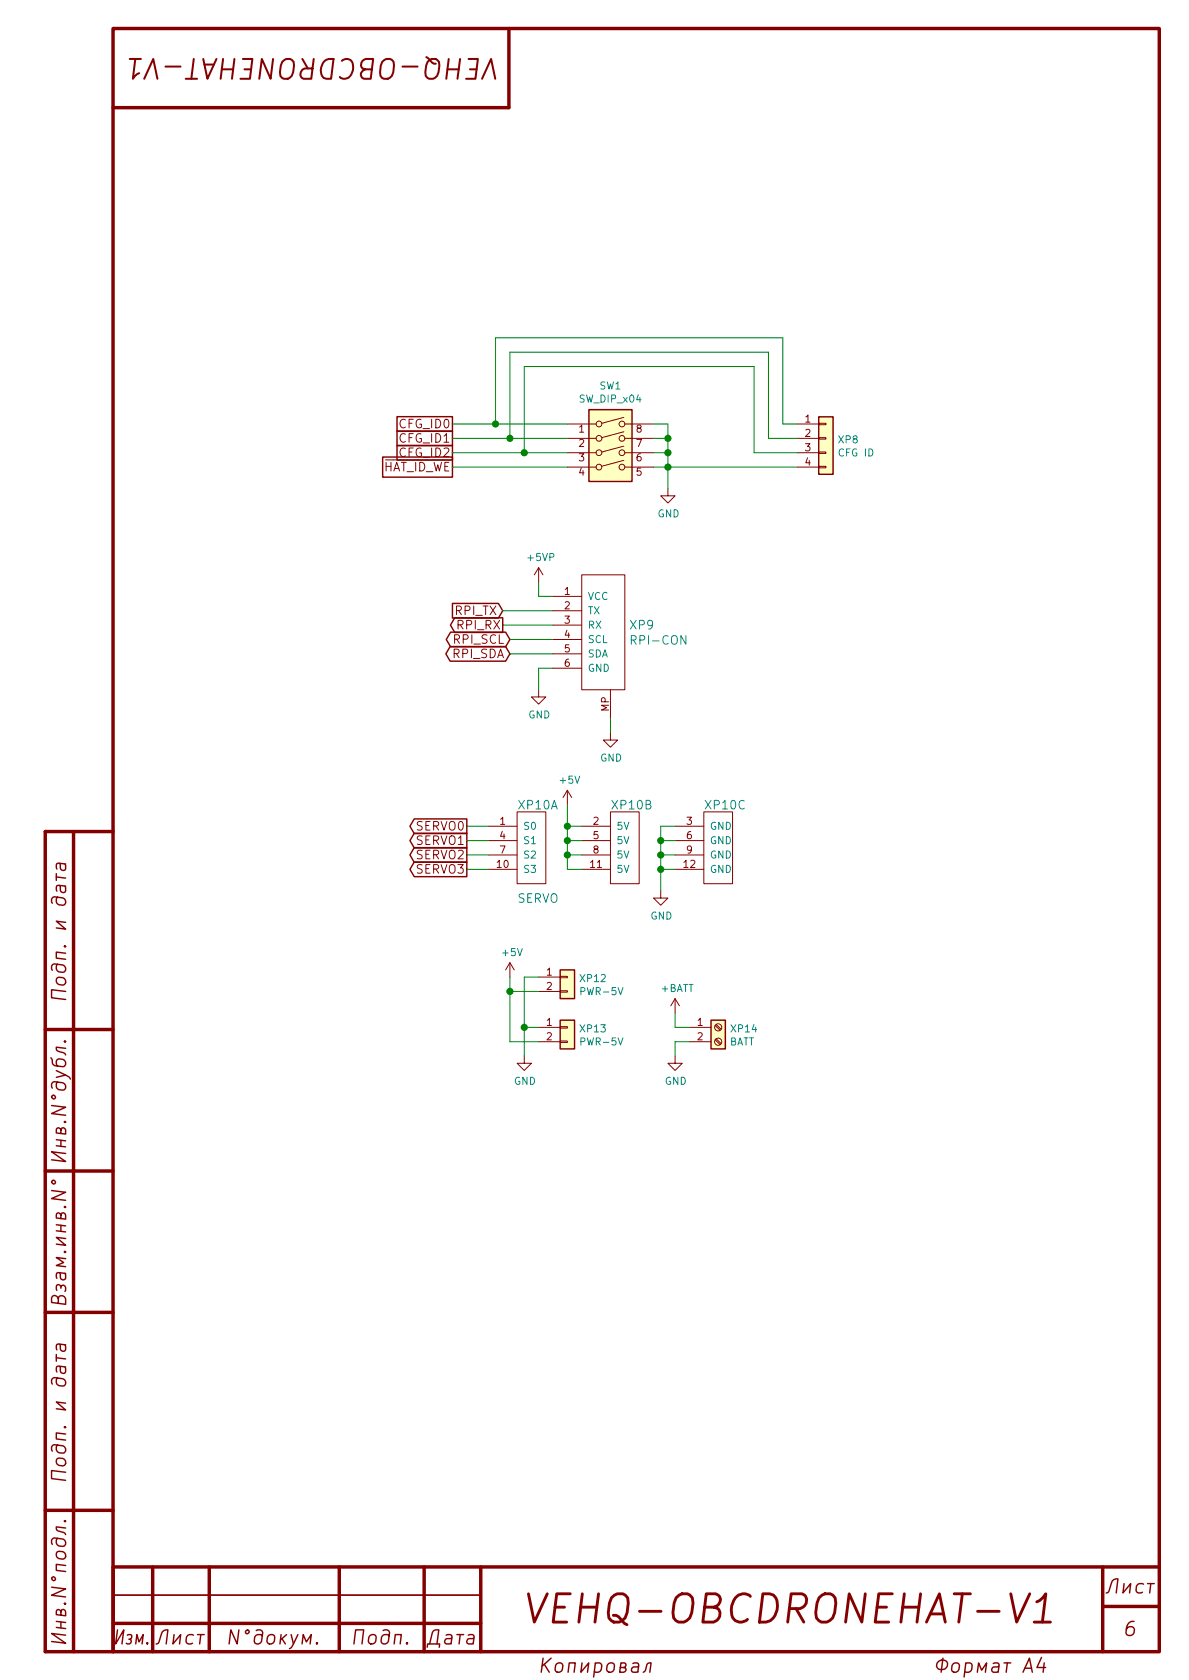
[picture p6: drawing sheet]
EESchema Schematic File Version 4
LIBS:obc-drone-hat-cache
EELAYER 26 0
EELAYER END
$Descr A4 8268 11693 portrait
encoding utf-8
Sheet 6 7
Title "OBC Drone Hat"
Date "2018-03-21"
Rev ""
Comp "VEHQ"
Comment1 "VEHQ-OBCDRONEHAT-V1"
Comment2 "Ermakov V.A."
Comment3 ""
Comment4 ""
$EndDescr
$Comp
L Switch:SW_DIP_x04 SW1
U 1 1
P 4250 3150
F 0 "SW1" H 4250 3617 50  0000 C CNN
F 1 "SW_DIP_x04" H 4250 3526 50  0000 C CNN
F 2 "Button_Switch_THT:SW_DIP_SPSTx04_Slide_9.78x12.34mm_W7.62mm_P2.54mm" H 4250 3150 50  0001 C CNN
F 3 "" H 4250 3150 50  0001 C CNN
	1    4250 3150
	1    0    0    -1  
$EndComp
Text GLabel 3150 2950 0    60   UnSpc ~ 0
CFG_ID0
Text GLabel 3150 3050 0    60   UnSpc ~ 0
CFG_ID1
Wire Wire Line
	3950 2950 3450 2950
Wire Wire Line
	3150 3050 3550 3050
$Comp
L power:GND #PWR049
U 1 1
P 4650 3400
F 0 "#PWR049" H 4650 3150 50  0001 C CNN
F 1 "GND" H 4655 3227 50  0000 C CNN
F 2 "" H 4650 3400 50  0001 C CNN
F 3 "" H 4650 3400 50  0001 C CNN
	1    4650 3400
	1    0    0    -1  
$EndComp
Wire Wire Line
	4550 2950 4650 2950
Wire Wire Line
	4650 2950 4650 3050
Wire Wire Line
	4550 3050 4650 3050
Connection ~ 4650 3050
Wire Wire Line
	4650 3050 4650 3150
Wire Wire Line
	4550 3150 4650 3150
Connection ~ 4650 3150
Wire Wire Line
	4650 3150 4650 3250
Wire Wire Line
	4550 3250 4650 3250
Connection ~ 4650 3250
Wire Wire Line
	4650 3250 4650 3400
Text GLabel 3150 3250 0    60   UnSpc ~ 0
~HAT_ID_WE
Wire Wire Line
	3150 3250 3950 3250
Text GLabel 3150 3150 0    60   UnSpc ~ 0
CFG_ID2
Wire Wire Line
	3150 3150 3650 3150
Text GLabel 3500 4250 0    60   Input ~ 0
RPI_TX
Text GLabel 3500 4350 0    60   Output ~ 0
RPI_RX
Text GLabel 3550 4450 0    60   BiDi ~ 0
RPI_SCL
Text GLabel 3550 4550 0    60   BiDi ~ 0
RPI_SDA
Wire Wire Line
	3550 4450 3850 4450
Wire Wire Line
	3550 4550 3850 4550
Text GLabel 3250 5750 0    60   Output ~ 0
SERVO0
Text GLabel 3250 5850 0    60   Output ~ 0
SERVO1
Text GLabel 3250 5950 0    60   Output ~ 0
SERVO2
Text GLabel 3250 6050 0    60   Output ~ 0
SERVO3
$Comp
L dronecode-conn:Servo-Conn4 XP10
U 1 1
P 3700 5900
F 0 "XP10" H 3600 6200 60  0000 L CNN
F 1 "SERVO" H 3600 5550 60  0000 L CNN
F 2 "hat:SERVO4" H 3650 5900 60  0001 C CNN
F 3 "" H 3650 5900 60  0001 C CNN
	1    3700 5900
	1    0    0    -1  
$EndComp
$Comp
L dronecode-conn:Servo-Conn4 XP10
U 2 1
P 4350 5900
F 0 "XP10" H 4250 6200 60  0000 L CNN
F 1 "SERVO" H 4477 5847 60  0001 L CNN
F 2 "hat:SERVO4" H 4300 5900 60  0001 C CNN
F 3 "" H 4300 5900 60  0001 C CNN
	2    4350 5900
	1    0    0    -1  
$EndComp
$Comp
L dronecode-conn:Servo-Conn4 XP10
U 3 1
P 5000 5900
F 0 "XP10" H 4900 6200 60  0000 L CNN
F 1 "SERVO" H 5127 5847 60  0001 L CNN
F 2 "hat:SERVO4" H 4950 5900 60  0001 C CNN
F 3 "" H 4950 5900 60  0001 C CNN
	3    5000 5900
	1    0    0    -1  
$EndComp
Wire Wire Line
	3250 5750 3400 5750
Wire Wire Line
	3250 5850 3400 5850
Wire Wire Line
	3250 5950 3400 5950
Wire Wire Line
	3250 6050 3400 6050
$Comp
L power:GND #PWR053
U 1 1
P 4600 6200
F 0 "#PWR053" H 4600 5950 50  0001 C CNN
F 1 "GND" H 4605 6027 50  0000 C CNN
F 2 "" H 4600 6200 50  0001 C CNN
F 3 "" H 4600 6200 50  0001 C CNN
	1    4600 6200
	1    0    0    -1  
$EndComp
$Comp
L power:+5V #PWR052
U 1 1
P 3950 5600
F 0 "#PWR052" H 3950 5450 50  0001 C CNN
F 1 "+5V" H 3965 5773 50  0000 C CNN
F 2 "" H 3950 5600 50  0001 C CNN
F 3 "" H 3950 5600 50  0001 C CNN
	1    3950 5600
	1    0    0    -1  
$EndComp
Wire Wire Line
	4050 6050 3950 6050
Wire Wire Line
	3950 6050 3950 5950
Wire Wire Line
	4050 5750 3950 5750
Connection ~ 3950 5750
Wire Wire Line
	3950 5750 3950 5600
Wire Wire Line
	4050 5850 3950 5850
Connection ~ 3950 5850
Wire Wire Line
	3950 5850 3950 5750
Wire Wire Line
	4050 5950 3950 5950
Connection ~ 3950 5950
Wire Wire Line
	3950 5950 3950 5850
Wire Wire Line
	4700 5750 4600 5750
Wire Wire Line
	4600 5750 4600 5850
Wire Wire Line
	4700 5850 4600 5850
Connection ~ 4600 5850
Wire Wire Line
	4600 5850 4600 5950
Wire Wire Line
	4700 5950 4600 5950
Connection ~ 4600 5950
Wire Wire Line
	4600 5950 4600 6050
Wire Wire Line
	4700 6050 4600 6050
Connection ~ 4600 6050
Wire Wire Line
	4600 6050 4600 6200
$Comp
L Connector_Generic:Conn_01x04 XP8
U 1 1
P 5750 3050
F 0 "XP8" H 5830 3042 50  0000 L CNN
F 1 "CFG ID" H 5830 2951 50  0000 L CNN
F 2 "Connector_JST:JST_PH_B4B-PH-K_1x04_P2.00mm_Vertical" H 5750 3050 50  0001 C CNN
F 3 "~" H 5750 3050 50  0001 C CNN
	1    5750 3050
	1    0    0    -1  
$EndComp
Wire Wire Line
	3450 2950 3450 2350
Wire Wire Line
	3450 2350 5450 2350
Wire Wire Line
	5450 2350 5450 2950
Wire Wire Line
	5450 2950 5550 2950
Connection ~ 3450 2950
Wire Wire Line
	3450 2950 3150 2950
Wire Wire Line
	3550 3050 3550 2450
Wire Wire Line
	3550 2450 5350 2450
Wire Wire Line
	5350 2450 5350 3050
Wire Wire Line
	5350 3050 5550 3050
Connection ~ 3550 3050
Wire Wire Line
	3550 3050 3950 3050
Wire Wire Line
	3650 3150 3650 2550
Wire Wire Line
	3650 2550 5250 2550
Wire Wire Line
	5250 2550 5250 3150
Wire Wire Line
	5250 3150 5550 3150
Connection ~ 3650 3150
Wire Wire Line
	3650 3150 3950 3150
Wire Wire Line
	5550 3250 4650 3250
$Comp
L power:GND #PWR051
U 1 1
P 3750 4800
F 0 "#PWR051" H 3750 4550 50  0001 C CNN
F 1 "GND" H 3755 4627 50  0000 C CNN
F 2 "" H 3750 4800 50  0001 C CNN
F 3 "" H 3750 4800 50  0001 C CNN
	1    3750 4800
	1    0    0    -1  
$EndComp
Wire Wire Line
	3500 4250 3850 4250
Wire Wire Line
	3850 4350 3500 4350
Wire Wire Line
	3850 4150 3750 4150
Wire Wire Line
	3750 4150 3750 4050
Wire Wire Line
	3850 4650 3750 4650
Wire Wire Line
	3750 4650 3750 4800
$Comp
L Connector_Generic:Conn_01x02 XP12
U 1 1
P 3950 6800
F 0 "XP12" H 4029 6792 50  0000 L CNN
F 1 "PWR-5V" H 4029 6701 50  0000 L CNN
F 2 "Connector_JST:JST_PH_B2B-PH-K_1x02_P2.00mm_Vertical" H 3950 6800 50  0001 C CNN
F 3 "~" H 3950 6800 50  0001 C CNN
	1    3950 6800
	1    0    0    -1  
$EndComp
$Comp
L Connector_Generic:Conn_01x02 XP13
U 1 1
P 3950 7150
F 0 "XP13" H 4029 7142 50  0000 L CNN
F 1 "PWR-5V" H 4029 7051 50  0000 L CNN
F 2 "Connector_JST:JST_PH_B2B-PH-K_1x02_P2.00mm_Vertical" H 3950 7150 50  0001 C CNN
F 3 "~" H 3950 7150 50  0001 C CNN
	1    3950 7150
	1    0    0    -1  
$EndComp
$Comp
L power:GND #PWR057
U 1 1
P 3650 7350
F 0 "#PWR057" H 3650 7100 50  0001 C CNN
F 1 "GND" H 3655 7177 50  0000 C CNN
F 2 "" H 3650 7350 50  0001 C CNN
F 3 "" H 3650 7350 50  0001 C CNN
	1    3650 7350
	1    0    0    -1  
$EndComp
$Comp
L power:+5V #PWR055
U 1 1
P 3550 6800
F 0 "#PWR055" H 3550 6650 50  0001 C CNN
F 1 "+5V" H 3565 6973 50  0000 C CNN
F 2 "" H 3550 6800 50  0001 C CNN
F 3 "" H 3550 6800 50  0001 C CNN
	1    3550 6800
	1    0    0    -1  
$EndComp
Wire Wire Line
	3750 6800 3650 6800
Wire Wire Line
	3650 6800 3650 7150
Wire Wire Line
	3650 7150 3750 7150
Connection ~ 3650 7150
Wire Wire Line
	3650 7150 3650 7350
Wire Wire Line
	3750 7250 3550 7250
Wire Wire Line
	3550 7250 3550 6900
Wire Wire Line
	3750 6900 3550 6900
Connection ~ 3550 6900
Wire Wire Line
	3550 6900 3550 6800
$Comp
L Connector_Specialized:Screw_Terminal_01x02 XP14
U 1 1
P 5000 7150
F 0 "XP14" H 5080 7142 50  0000 L CNN
F 1 "BATT" H 5080 7051 50  0000 L CNN
F 2 "hat:XT30" H 5000 7150 50  0001 C CNN
F 3 "~" H 5000 7150 50  0001 C CNN
	1    5000 7150
	1    0    0    -1  
$EndComp
$Comp
L power:GND #PWR058
U 1 1
P 4700 7350
F 0 "#PWR058" H 4700 7100 50  0001 C CNN
F 1 "GND" H 4705 7177 50  0000 C CNN
F 2 "" H 4700 7350 50  0001 C CNN
F 3 "" H 4700 7350 50  0001 C CNN
	1    4700 7350
	1    0    0    -1  
$EndComp
$Comp
L power:+BATT #PWR056
U 1 1
P 4700 7050
F 0 "#PWR056" H 4700 6900 50  0001 C CNN
F 1 "+BATT" H 4715 7223 50  0000 C CNN
F 2 "" H 4700 7050 50  0001 C CNN
F 3 "" H 4700 7050 50  0001 C CNN
	1    4700 7050
	1    0    0    -1  
$EndComp
Wire Wire Line
	4800 7150 4700 7150
Wire Wire Line
	4700 7150 4700 7050
Wire Wire Line
	4800 7250 4700 7250
Wire Wire Line
	4700 7250 4700 7350
$Comp
L dronecode-conn:DC-GPS XP9
U 1 1
P 4200 4400
F 0 "XP9" H 4378 4453 60  0000 L CNN
F 1 "RPI-CON" H 4378 4347 60  0000 L CNN
F 2 "Connector_JST:JST_GH_BM06B-GHS-TBT_1x06-1MP_P1.25mm_Vertical" H 4150 4400 60  0001 C CNN
F 3 "" H 4150 4400 60  0001 C CNN
	1    4200 4400
	1    0    0    -1  
$EndComp
$Comp
L power:+5VP #PWR0101
U 1 1
P 3750 4050
F 0 "#PWR0101" H 3750 3900 50  0001 C CNN
F 1 "+5VP" H 3765 4223 50  0000 C CNN
F 2 "" H 3750 4050 50  0001 C CNN
F 3 "" H 3750 4050 50  0001 C CNN
	1    3750 4050
	1    0    0    -1  
$EndComp
$Comp
L power:GND #PWR0106
U 1 1
P 4250 5100
F 0 "#PWR0106" H 4250 4850 50  0001 C CNN
F 1 "GND" H 4255 4927 50  0000 C CNN
F 2 "" H 4250 5100 50  0001 C CNN
F 3 "" H 4250 5100 50  0001 C CNN
	1    4250 5100
	1    0    0    -1  
$EndComp
Wire Wire Line
	4250 5000 4250 5100
$EndSCHEMATC
